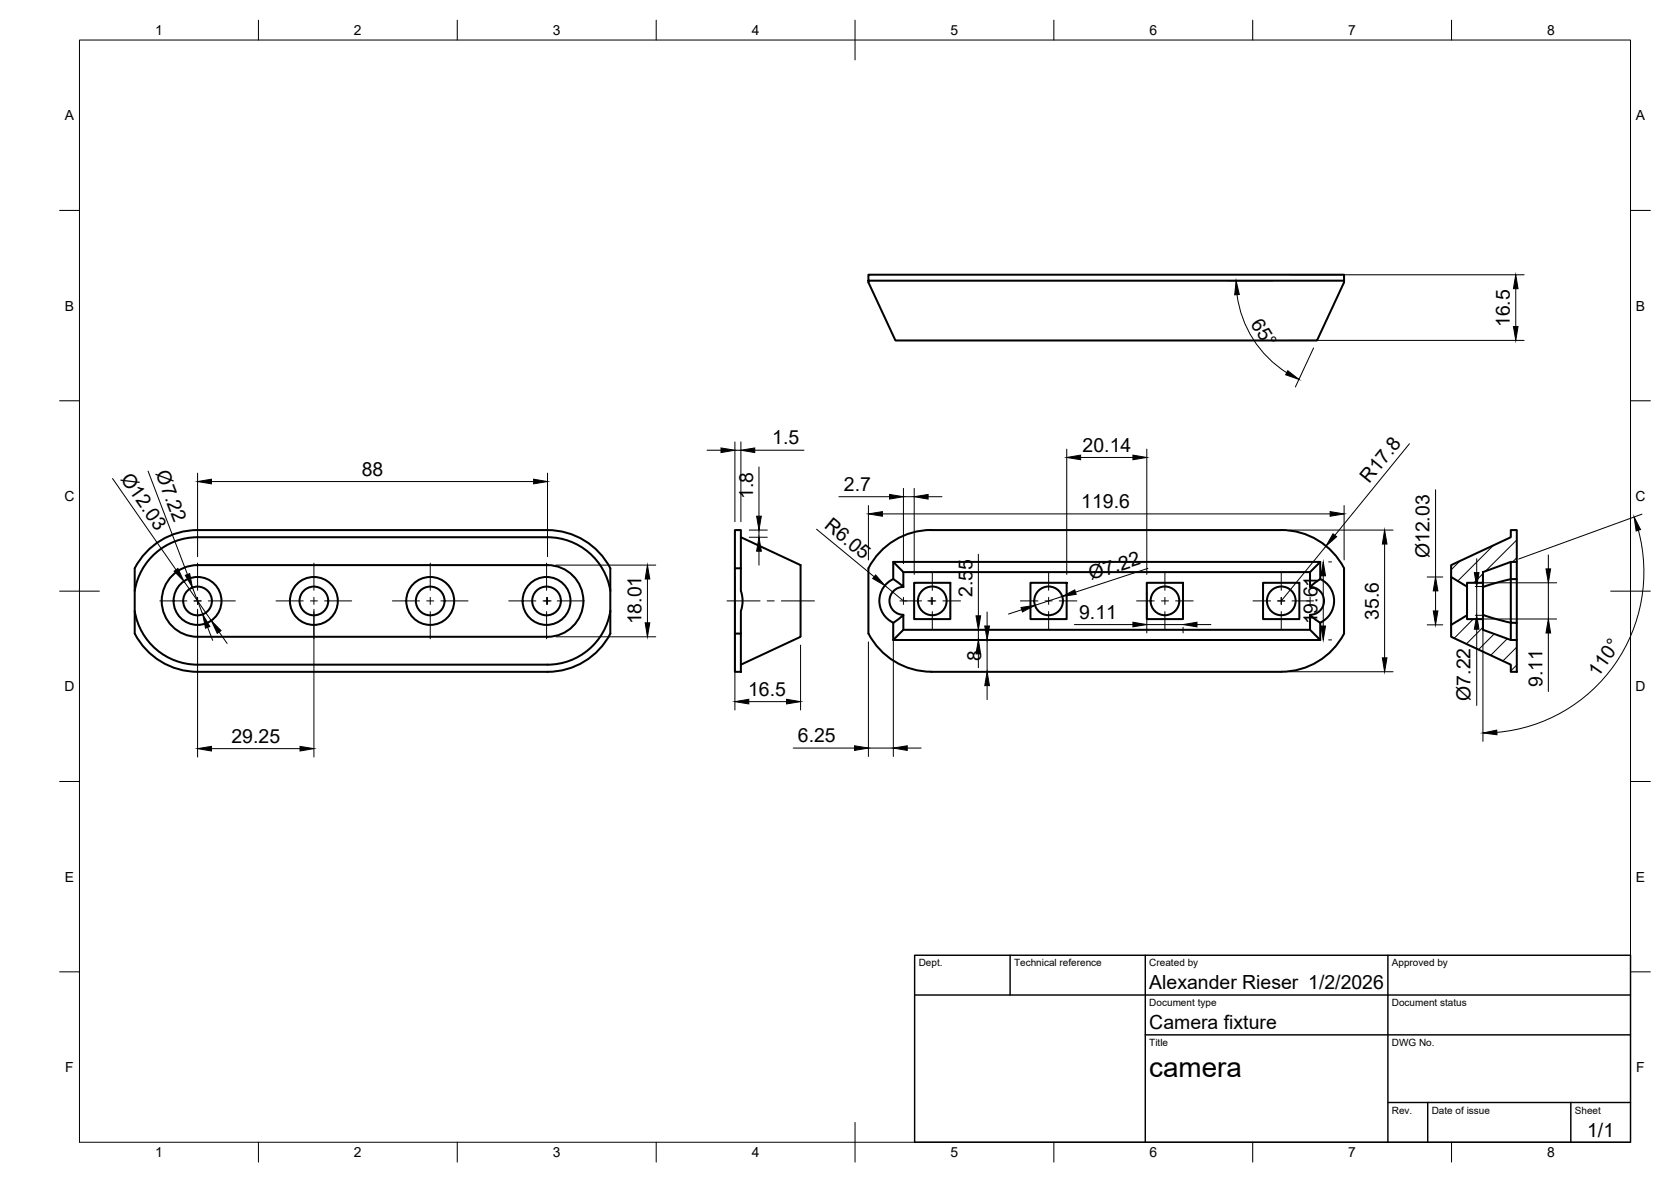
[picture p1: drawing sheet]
<svg xmlns="http://www.w3.org/2000/svg" width="420mm" height="297mm" viewBox="0 0 420 297" stroke-linecap="round" stroke-linejoin="round" font-family="sans-serif">
<!-- layer: Visible -->
<g fill="none" stroke="#000" stroke-width=".51">
<path d="M218.4 70.5h119.5v-1.5h-119.5v2l6.7 14.6h106.1l6.7-14.6v-.5M37.2 138.3a17.8 17.8 0 0 1 12.5-5.1h88a17.8 17.8 0 0 1 15.8 9.6v16.4a17.8 17.8 0 0 1-15.8 9.6h-88a17.8 17.8 0 0 1-15.8-9.6v-16.4a18.1 18.1 0 0 1 3.3-4.5zM184.8 133.2h1.5v9.6h-1.5zM186.3 135l15 7v18l-15 7M33.9 153.5a16 16 0 0 0 15.8 13.5h88a16 16 0 0 0 15.8-13.5M33.9 148.5a16 16 0 0 1 15.8-13.5h88a16 16 0 0 1 15.8 13.5M43.3 144.7a9 9 0 0 1 6.4-2.7h88a9 9 0 0 1 9 9 9 9 0 0 1-9 9h-88a9 9 0 0 1-8.4-5.5 9 9 0 0 1 2-9.8zM184.8 159.2h1.5v9.6h-1.5zM184.8 142.8v16.4M186.3 142.8v5.7l.4 2-.1 1.8-.3 1.3v5.6M218.4 159.2v-16.4a17.7 17.7 0 0 1 15.7-9.6h88.1a17.8 17.8 0 0 1 15.7 9.6l.1 16.4a17.8 17.8 0 0 1-15.8 9.6M218.4 159.2a17.8 17.8 0 0 0 15.8 9.6"/>
<path d="M224.6 145.5v-4.3h107.4v4.3M224.6 141.2l2.5 2.6v3.7l-2.5-2M224.6 145.5a6 6 0 0 0-3.5 5.5 6 6 0 0 0 3.5 5.5M227.1 158.3v-3.8l-2.5 2v4.3h107.4v-4.3l-2.6-2v3.8l2.6 2.5M227.2 147.5a3.5 3.5 0 0 0-3.6 3.5 3.5 3.5 0 0 0 3.6 3.5M229.8 146.5h9.2v9.1h-9.2zM259.1 146.5h9.1v9.1h-9.1zM288.4 146.5h9.1v9.1h-9.1zM317.6 146.5h9.1v9.1h-9.1zM329.4 158.3h-102.3l-2.5 2.5M329.4 143.8v3.7l2.6-2M329.4 147.5a3.5 3.5 0 0 1 3.5 3.5 3.5 3.5 0 0 1-3.5 3.5"/>
<path d="M332 145.5a6 6 0 0 1 3.4 5.5 6 6 0 0 1-3.4 5.5M332 141.2l-2.6 2.6h-102.3M364.9 142l15-7v-1.8h1.5v8h-1.5l-7 2.6v2.7h-4v.9l-.2-.1-3.8-2.3zM364.9 157l4-2.4v1h4v2.7l7 2.5h1.5v8h-1.5v-1.8l-15-7zM364.9 145v12M368.9 147.4v7.2M372.9 147.5l7-2v11h1.5v4.3M372.9 154.5l7 2v4.3M372.9 146.5v9.1M379.9 141.2v4.3h1.5v11M381.4 141.2v4.3M234.1 168.8h88.1"/>
<circle cx="49.7" cy="151" r="3.6"/>
<circle cx="49.7" cy="151" r="6"/>
<circle cx="78.9" cy="151" r="3.6"/>
<circle cx="78.9" cy="151" r="6"/>
<circle cx="108.2" cy="151" r="3.6"/>
<circle cx="108.2" cy="151" r="6"/>
<circle cx="137.4" cy="151" r="3.6"/>
<circle cx="137.4" cy="151" r="6"/>
<circle cx="234.4" cy="151" r="3.6"/>
<circle cx="263.7" cy="151" r="3.6"/>
<circle cx="292.9" cy="151" r="3.6"/>
<circle cx="322.2" cy="151" r="3.6"/>
</g>
<!-- layer: BORDER -->
<g fill="none" stroke="#000" stroke-width=".25">
<path d="M20 10.1h390v276.9h-390zM65 5.1v5M115 5.1v5M165 5.1v5M215 5.1v10M265 5.1v5M315 5.1v5M365 5.1v5M15 52.9h5M410 52.9h5M15 100.7h5M410 100.7h5"/>
<path d="M15 148.6h10M405 148.6h10M15 196.4h5M410 196.4h5M15 244.2h5M410 244.2h5M65 287v5M115 287v5M165 287v5M215 282.1v9.9M265 287v5M315 287v5"/>
<path d="M365 287v5"/>
</g>
<!-- layer: TITLEBLOCK -->
<path d="M230 240.1h180v46.9h-180zM230 250h180M254 240.1v9.9M288 240.1v46.9M349 240.1v46.9M288 260.1h122M349 277.1h61M359 277.1v9.9M395 277.1v9.9" fill="none" stroke="#000" stroke-width=".36"/>
<!-- layer: Smart Centers -->
<g fill="none" stroke="#000" stroke-width=".25">
<path d="M40.2 151h6.8M48.8 151h1.8M49.7 141.5v6.8M49.7 150.1v1.8M49.7 153.7v6.8M52.4 151h6.8M69.4 151h6.8M78 151h1.8M78.9 141.5v6.8M78.9 150.1v1.8M78.9 153.7v6.8M81.6 151h6.8"/>
<path d="M98.7 151h6.8M107.3 151h1.8M108.2 141.5v6.8M108.2 150.1v1.8M108.2 153.7v6.8M110.8 151h6.9M127.9 151h6.8M136.5 151h2.1M137.4 141.5v6.8M137.4 150.1v1.8M137.4 153.7v6.8M137.7 150.1v1.8"/>
<path d="M140.1 151h6.8M182.8 151h8.3M192.9 151h1.8M196.5 151h8.3M226.3 151h5.4M227.2 150.1v1.8M233.3 151h2M234.2 150.1v1.8M234.4 143.9v4.4M234.4 150.1v1.8M234.4 153.7v4.4M237.1 151h4.4"/>
<path d="M256.6 151h4.4M262.8 151h1.8M263.7 143.9v4.4M263.7 150.1v1.8M263.7 153.7v4.4M266.3 151h4.5M285.8 151h4.4M292 151h1.8M292.9 143.9v4.4M292.9 150.1v1.8M292.9 153.7v4.4M295.6 151h4.4"/>
<path d="M315 151h4.5M321.3 151h1.7M322.2 143.9v4.4M322.2 150.1v1.8M322.2 153.7v4.4M324.8 151h5.5M329.4 150.1v1.8"/>
</g>
<!-- layer: Hatching -->
<path d="M375.5 137l-9 9M381.4 135.7l-7.9 7.8M367.1 141l-2.2 2.2M370.5 155.6l-4.8 4.8M372.9 144.2l-2.3 2.3M372.9 157.7l-4.2 4.1M375.7 159.3l-3.9 3.9M381.4 140.2l-1.1 1M379 160.5l-4.2 4.2M381.4 162.6l-3.5 3.5M381.4 167.1l-1.5 1.5" fill="none" stroke="#000" stroke-width=".25"/>
<!-- layer: FD_Dimensions -->
<g fill="none" stroke="#000" stroke-width=".25">
<path d="M308.7 70.6h11.4M311 74a27.4 27.4 0 0 0 12.5 19.7M324.3 69.1h58.9M381.1 72.5v9.5M324.3 85.5h58.9M330.3 87.4l-4.6 9.8M37.2 118.4l9.9 26M49.7 118.9v21M137.7 118.9v21M177.8 113.1h3.5M184.8 111v20.1M184.8 113.1h1.5"/>
<path d="M186.3 111v20.1M189.8 113.1h12.4M190.8 117.4v12.3M268.2 112.9v31.5M271.7 115h13.2M288.4 112.9v31.5M354.4 111.5l-18.8 23M28.3 120.3l16 22.9M53.2 121h81M188.4 133.2h4.5M188.4 135h4.5M190.8 133.2v1.8"/>
<path d="M190.8 138.5v3.5M205.3 133l14.5 11.9M210.9 124.8h12.8M218.4 127v13.7M221.9 129.1h112.6M227.2 122.7v19M227.2 124.8h2.7M229.9 122.7v21.7M233.4 124.8h3.5M246 139.3v15.5M324.3 133.2h26M333.4 137.2l-11.2 13.8"/>
<path d="M338 127v13.7M348.1 136.7v28.6M361 123.1v21.9M389.3 139.5v3.5M412 133.2a40.5 40.5 0 0 1-35.6 50.8M412.9 129.2l-31.1 11.3M46.2 146.1l6.9 9.8M48.4 147.6l2.6 6.8M49.7 153.1v37.2M52.2 157.7l1.3 3.2M55.1 158.8l2 2.9M78.9 153.1v37.2"/>
<path d="M139.8 142h25.1M162.8 145.5v11M184.8 144.9v33.5M222.5 147.2l4.7 3.8M224.6 158.6v31.5M246 158.3v2.5M248.2 153.8v3.5M256.9 153.2l-3.3 1.1M267.1 149.9l-6.9 2.2M270.2 157h14.7M288.4 148.6v10.5M288.4 157h9.1"/>
<path d="M288.6 142.8l-18.2 6M297.5 157.7v1.4M301 157h3.5M332.7 144.7v12.6M334.1 141.2h.7M358.9 157h3.9M358.9 145h3.9M361 148.5v5M371 147.4h2.4M371 154.6h2.4M371 146.5h20.4M371 155.6h20.4"/>
<path d="M371.3 140.4v3.5M371.3 147.4v7.2M371.3 158.1v19.2M372.9 148.6v37.7M389.3 146.5v9.1M389.3 159.1v14.7M139.8 160h25.1M188.3 176.3h9.5M201.3 162.1v16.3M218.4 161.3v28.8M246 164.3v3.5M248.2 160.8v8"/>
<path d="M248.2 172.3v3.5M324.3 168.8h26M334.1 160.8h.7M53.2 188.1h22.2M199.4 188h15.5M218.4 188h6.2M228.1 188h3.5"/>
</g>
<g fill="#000" stroke="#000" stroke-width=".25">
<path d="M310.8 70.6l.8 3.4-1.1 .1zM381.1 69.1l.6 3.4h-1.2zM323.8 93.2l2.8 2.1-3.3-1.1zM380.5 82h1.2l-.6 3.5zM181.3 112.6l3.5 .5-3.5 .6zM186.3 113.1l3.5-.5v1.1zM268.2 115l3.5-.6v1.1zM284.9 114.4l3.5 .6-3.5 .5zM49.7 121l3.5-.6v1.2zM134.2 120.4l3.5 .6-3.5 .6zM190.8 135l.6 3.5h-1.2zM190.2 129.7h1.2l-.6 3.5z"/>
<path d="M218.4 129.1l3.5-.5v1.1zM223.7 124.3l3.5 .5-3.5 .6zM229.9 124.8l3.5-.5v1.1zM334.5 128.6l3.5 .5-3.5 .6zM335.2 134.1l.9 .8-2.7 2.3zM348.1 133.2l.6 3.5h-1.1zM410.9 129.9l1.6 3.2-1.1 .3zM43.8 143.5l.9-.6 1.5 3.2zM46.6 144.6l1.1-.4 .7 3.4zM51 154.4l1.8 3-1.1 .5zM53.1 155.9l2.5 2.6-1 .7zM162.2 156.5h1.2l-.6 3.5z"/>
<path d="M162.8 142l.6 3.5h-1.2zM220.2 144.5l2.3 2.7-3.1-1.8zM245.4 154.8h1.2l-.6 3.5zM247.6 157.3h1.2l-.6 3.5zM256.7 152.7l3.5-.6-3.1 1.7zM267.1 149.9l3.1-1.7 .4 1.2zM284.9 156.4l3.5 .6-3.5 .5zM297.5 157l3.5-.6v1.1zM332.7 141.2l.6 3.5h-1.2zM332.1 157.3h1.2l-.6 3.5zM360.4 153.5h1.1l-.5 3.5zM361 145l.5 3.5h-1.1z"/>
<path d="M370.7 143.9h1.2l-.6 3.5zM371.3 154.6l.6 3.5h-1.2zM388.7 143h1.2l-.6 3.5zM389.3 155.6l.6 3.5h-1.2zM184.8 176.3l3.5-.6v1.2zM197.8 175.7l3.5 .6-3.5 .6zM246 160.8l.6 3.5h-1.2zM248.2 168.8l.6 3.5h-1.2zM347.6 165.3h1.1l-.6 3.5zM49.7 188.1l3.5-.5v1.1zM75.4 187.6l3.5 .5-3.5 .6zM214.9 187.4l3.5 .6-3.5 .6z"/>
<path d="M224.6 188l3.5-.6v1.2zM372.9 184.2l3.4-.7 .1 1.1z"/>
</g>
<text font-size="7" x="289" y="270.6">camera</text>
<g font-size="4.9">
<text x="314.4" y="81.4" transform="rotate(58 314.4 81.4)">65°</text>
<text x="379.7" y="82.2" transform="rotate(-90 379.7 82.2)">16.5</text>
<text x="194.2" y="111.7">1.5</text>
<text x="272.2" y="113.5">20.14</text>
<text x="39.1" y="119" transform="rotate(69 39.1 119)">Ø7.22</text>
<text x="91" y="119.6">88</text>
<text x="30.2" y="120.4" transform="rotate(55 30.2 120.4)">Ø12.03</text>
<text x="189.4" y="125.3" transform="rotate(-90 189.4 125.3)">1.8</text>
<text x="212.2" y="123.4">2.7</text>
<text x="344.3" y="121.6" transform="rotate(-51 344.3 121.6)">R17.8</text>
<text x="271.9" y="127.7">119.6</text>
<text x="207" y="132.5" transform="rotate(40 207 132.5)">R6.05</text>
<text x="359.4" y="140.3" transform="rotate(-90 359.4 140.3)">Ø12.03</text>
<text x="274.4" y="145.9" transform="rotate(-18 274.4 145.9)">Ø7.22</text>
<text x="244.5" y="150" transform="rotate(-90 244.5 150)">2.55</text>
<text x="271.3" y="155.5">9.11</text>
<text x="346.7" y="155.8" transform="rotate(-90 346.7 155.8)">35.6</text>
<text x="161.3" y="156.9" transform="rotate(-90 161.3 156.9)">18.01</text>
<text x="331.3" y="156.9" transform="rotate(-90 331.3 156.9)">19.61</text>
<text x="246.7" y="166.2" transform="rotate(-90 246.7 166.2)">8</text>
<text x="387.9" y="172.6" transform="rotate(-90 387.9 172.6)">9.11</text>
<text x="401.8" y="170.4" transform="rotate(-55 401.8 170.4)">110°</text>
<text x="188.1" y="174.9">16.5</text>
<text x="369.8" y="176.1" transform="rotate(-90 369.8 176.1)">Ø7.22</text>
<text x="58.2" y="186.7">29.25</text>
<text x="200.6" y="186.5">6.25</text>
<text x="289" y="248.5">Alexander Rieser 1/2/2026</text>
<text x="289" y="258.6">Camera fixture</text>
<text x="399.1" y="285.7">1/1</text>
</g>
<g font-size="3.5">
<text x="39" y="8.8">1</text>
<text x="89" y="8.8">2</text>
<text x="139" y="8.8">3</text>
<text x="189" y="8.8">4</text>
<text x="239" y="8.8">5</text>
<text x="289" y="8.8">6</text>
<text x="339" y="8.8">7</text>
<text x="389" y="8.8">8</text>
<text x="16.3" y="30.2">A</text>
<text x="411.3" y="30.2">A</text>
<text x="16.3" y="78">B</text>
<text x="411.3" y="78">B</text>
<text x="16.2" y="125.9">C</text>
<text x="411.2" y="125.9">C</text>
<text x="16.2" y="173.7">D</text>
<text x="411.2" y="173.7">D</text>
<text x="16.3" y="221.6">E</text>
<text x="411.3" y="221.6">E</text>
<text x="16.4" y="269.4">F</text>
<text x="411.4" y="269.4">F</text>
<text x="39" y="290.8">1</text>
<text x="89" y="290.8">2</text>
<text x="139" y="290.8">3</text>
<text x="189" y="290.8">4</text>
<text x="239" y="290.8">5</text>
<text x="289" y="290.8">6</text>
<text x="339" y="290.8">7</text>
<text x="389" y="290.8">8</text>
</g>
<g font-size="2.5">
<text x="231" y="242.9">Dept.</text>
<text x="255" y="242.9">Technical reference</text>
<text x="289" y="242.9">Created by</text>
<text x="350" y="242.9">Approved by</text>
<text x="289" y="252.8">Document type</text>
<text x="350" y="252.8">Document status</text>
<text x="289" y="262.9">Title</text>
<text x="350" y="262.9">DWG No.</text>
<text x="350" y="279.9">Rev.</text>
<text x="360" y="279.9">Date of issue</text>
<text x="396" y="279.9">Sheet</text>
</g>
</svg>
